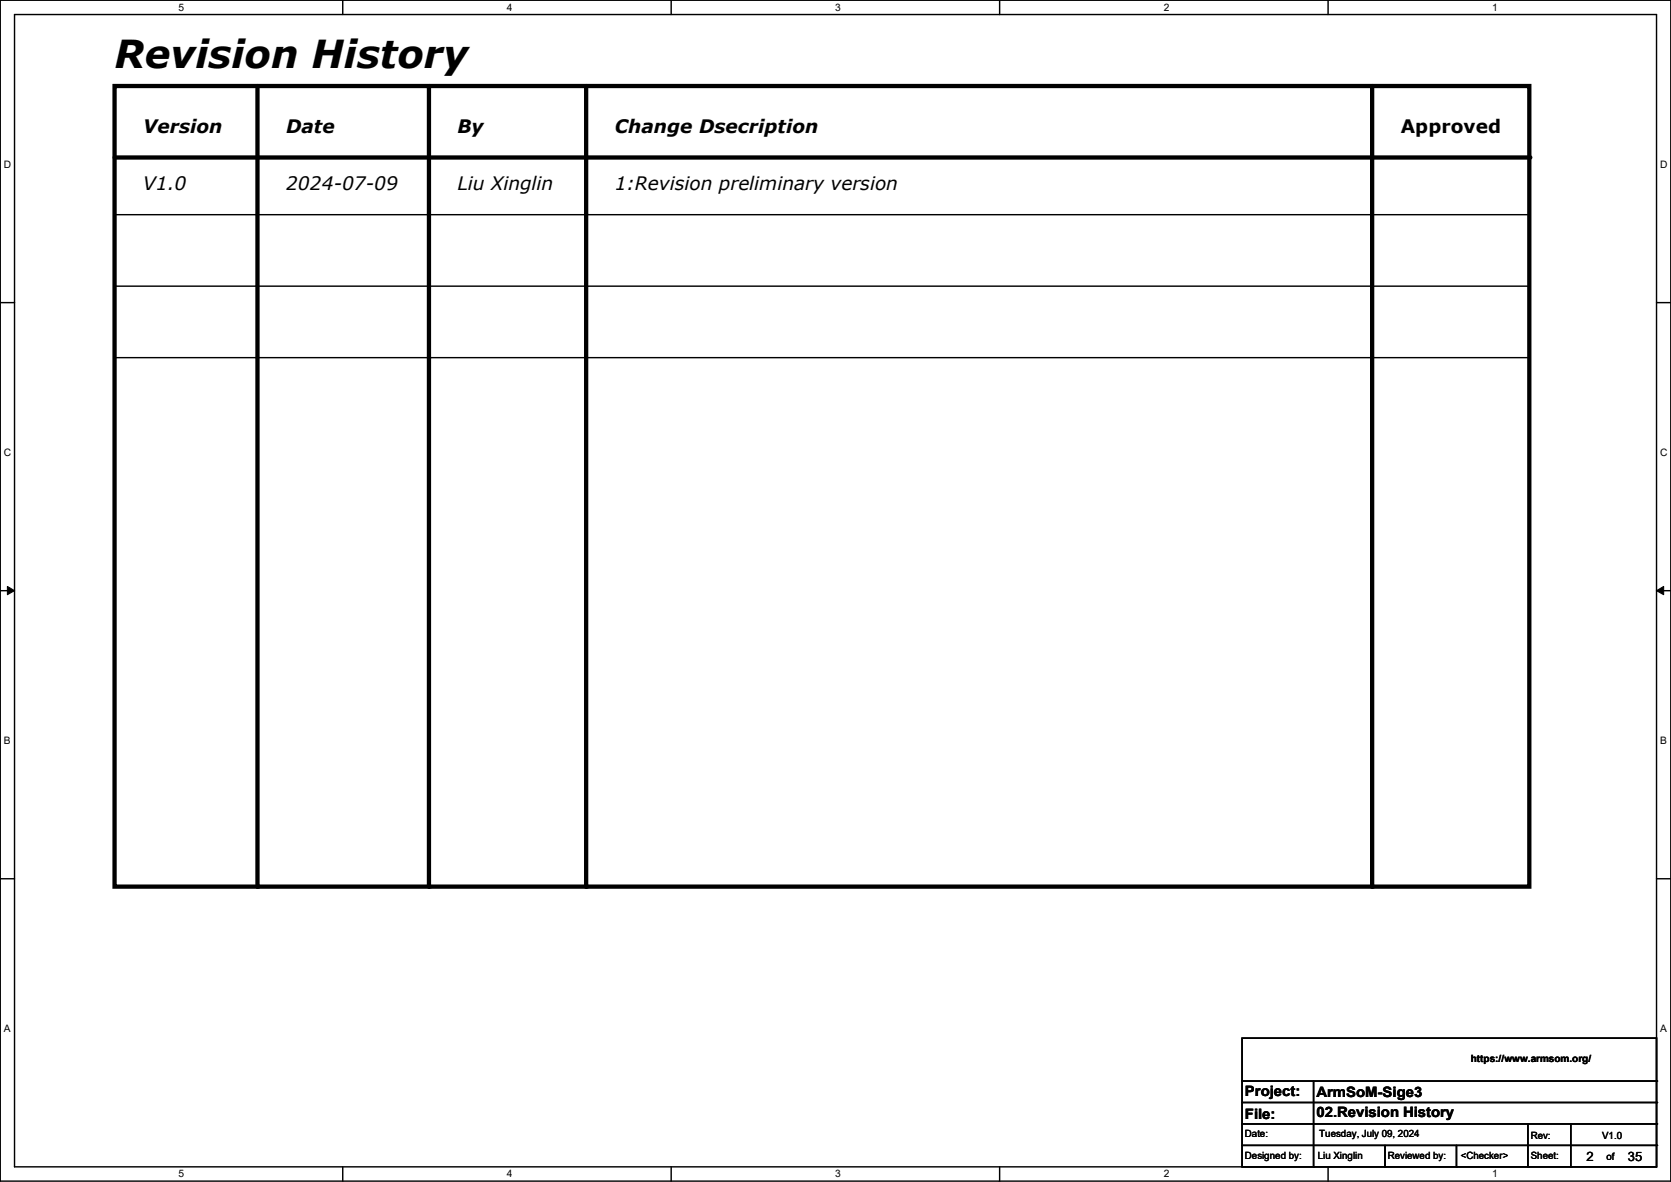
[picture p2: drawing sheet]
<svg xmlns="http://www.w3.org/2000/svg" width="297mm" height="210mm" viewBox="0 0 297 210" stroke-linecap="round" stroke-linejoin="round" font-family="sans-serif">
<g fill="none" stroke="#000" stroke-width=".25">
<path d="M0 0h297v209.8h-297zM2.6 2.6h291.8v204.7h-291.8zM60.9 0v2.6M119.3 0v2.6M177.7 0v2.6M236.1 0v2.6M20.4 38.1h251.4M271.8 38.1h.1M0 53.8h2.6M20.4 50.8h251.4M271.8 50.8h.1M294.4 53.8h2.6"/>
<path d="M20.4 63.5h251.4M271.8 63.5h.1M0 104.9h2.6M294.4 104.9h2.6M0 156.1h2.6M294.4 156.1h2.6M220.8 184.4h73.6v22.9h-73.6zM220.8 192.1h73.6M220.8 195.9h73.6M220.8 199.7h73.6M233.5 192.1v15.2M271.6 199.7v7.6"/>
<path d="M279.2 199.7v7.6M294.4 192.1h.1M294.4 195.9h.1M294.4 199.7h.1M60.9 207.3v2.5M119.3 207.3v2.5M177.7 207.3v2.5M220.8 203.5h73.6M233.5 207.3h.1M236.1 207.3v2.5M246.2 207.3h.1M246.2 203.5v3.8"/>
<path d="M258.9 207.3h.1M258.9 203.5v3.8M271.6 207.3h.1M279.2 207.3h.1M294.4 203.5h.1"/>
</g>
<path d="M1.3 104.2l1.3 .7-1.3 .8zM294.4 104.9l1.3-.7v1.5z" fill="#000"/>
<path d="M1.3 104.2l1.3 .7-1.3 .8zM294.4 104.9l1.3-.7v1.5z" fill="none" stroke="#000" stroke-width=".18"/>
<path d="M20.4 15.3h251.4v142.2h-251.4zM45.8 15.3v142.2M76.2 15.3v142.2M104.2 15.3v142.2M243.9 15.3v142.2M20.4 28h251.4" fill="none" stroke="#000" stroke-width=".76"/>
<g fill="#000">
<circle cx="271.8" cy="28" r=".38"/>
<circle cx="45.8" cy="157.5" r=".38"/>
<circle cx="76.2" cy="157.5" r=".38"/>
<circle cx="104.2" cy="157.5" r=".38"/>
<circle cx="243.9" cy="157.5" r=".38"/>
</g>
<text font-size="6.9" x="20.4" y="12">Revision History</text>
<g font-size="3.3">
<text x="25.4" y="23.7">Version</text>
<text x="50.8" y="23.7">Date</text>
<text x="81.3" y="23.7">By</text>
<text x="109.3" y="23.7">Change Dsecription</text>
<text x="249" y="23.7">Approved</text>
<text x="25.4" y="33.8">V1.0</text>
<text x="50.8" y="33.8">2024-07-09</text>
<text x="81.3" y="33.8">Liu Xinglin</text>
<text x="109.3" y="33.8">1:Revision preliminary version</text>
</g>
<g font-size="2.5">
<text x="221.3" y="194.7">Project:</text>
<text x="234" y="194.9">ArmSoM-Sige3</text>
<text x="221.3" y="198.8">File:</text>
<text x="234" y="198.5">02.Revision History</text>
</g>
<g font-size="2.3">
<text x="282" y="206.3">2</text>
<text x="289.3" y="206.3">35</text>
</g>
<g font-size="1.8">
<text x="31.7" y="1.9">5</text>
<text x="90.1" y="1.9">4</text>
<text x="148.5" y="1.9">3</text>
<text x="206.8" y="1.9">2</text>
<text x="265.2" y="1.9">1</text>
<text x=".7" y="29.8">D</text>
<text x="295.1" y="29.8">D</text>
<text x=".7" y="80.9">C</text>
<text x="295.1" y="80.9">C</text>
<text x=".7" y="132.1">B</text>
<text x="295.1" y="132.1">B</text>
<text x=".7" y="183.3">A</text>
<text x="295.1" y="183.3">A</text>
<text x="261.4" y="188.6">https://www.armsom.org/</text>
<text x="221.3" y="202.1">Date:</text>
<text x="234.5" y="202.1">Tuesday, July 09, 2024</text>
<text x="272.1" y="202.3">Rev:</text>
<text x="284.8" y="202.3">V1.0</text>
<text x="31.7" y="209.2">5</text>
<text x="90.1" y="209.2">4</text>
<text x="148.5" y="209.2">3</text>
<text x="206.8" y="209.2">2</text>
<text x="221.3" y="205.9">Designed by:</text>
<text x="234.2" y="205.9">Liu Xinglin</text>
<text x="246.7" y="205.9">Reviewed by:</text>
<text x="259.6" y="205.9">&lt;Checker&gt;</text>
<text x="265.2" y="209.2">1</text>
<text x="272.1" y="205.9">Sheet:</text>
<text x="285.5" y="206.1">of</text>
</g>
</svg>
